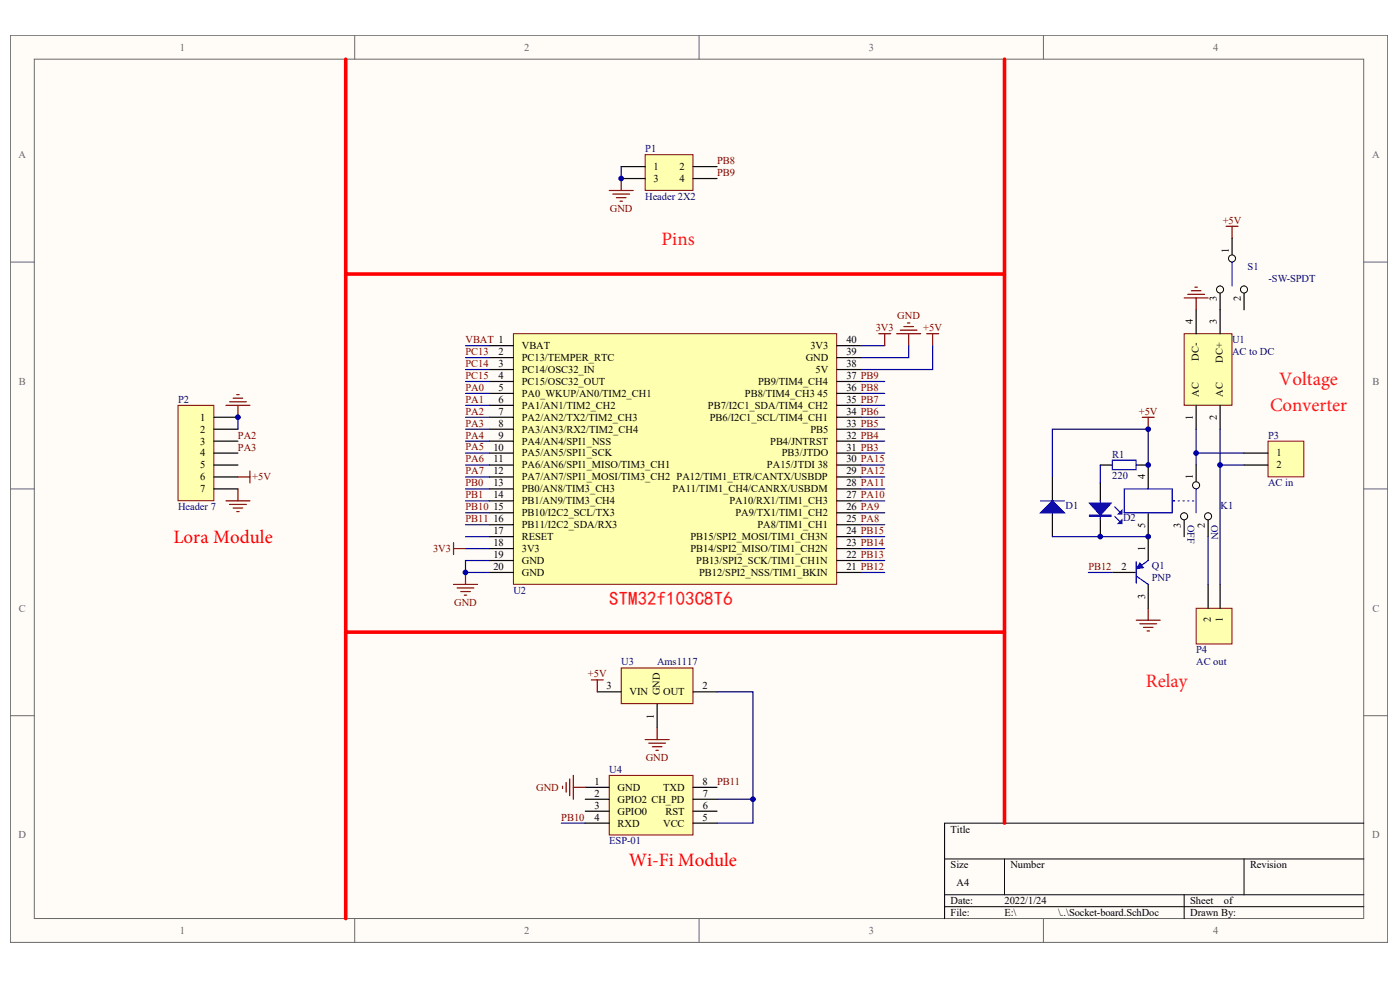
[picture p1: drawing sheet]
# Altium project Socket-board.PrjPcb
1 sheet, 14 parts. Net scope: global (net labels, ports and power ports of the same name join across sheets).
Board file: Socket-board.PcbDoc

## Sheet Socket-board.SchDoc
size A4

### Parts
D1  Diode 1N4001  [DO-41]  (value not drawn)
D2  二极管--发光  [LED-5]  (value not drawn)
K1  继电器-RELAY-3  [继电器5]  (value not drawn)
P1  Header 2X2  [HDR2X2]
P2  Header 7  [PE32(433T20DC)]
P3  AC in  [KF7.62-2P]
P4  AC out  [KF7.62-2P]
Q1  PNP  [TO-92B]
R1  value 220  [AXIAL-0.4]  (hidden comment: Res2)
S1  开关-SW-SPDT  [SW3]
U1  AC to DC  [艾尔塞VIPer12A]
U2  Core_STM32_YX  [Core_STM32_YX]  (value not drawn)
U3  Ams1117  [sot-223]
U4  ESP-01  [模块ESP8266]

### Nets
3V3: U2.18(3V3) U2.40(3V3)
+5V: D1.2(K) K1.4 P2.6 R1.1 S1.1 U2.38(5V) U3.3(VIN)
GND: P1.1 P1.3 P2.1 P2.2 P2.7 Q1.3(C) U1.4(DC-) U2.19(GND) U2.20(GND) U2.39(GND) U3.1(GND) U4.1(GND)
PA0: U2.5(PA0_WKUP/AN0/TIM2_CH1)
PA1: U2.6(PA1/AN1/TIM2_CH2)
PA2: P2.3 U2.7(PA2/AN2/TX2/TIM2_CH3)
PA3: P2.4 U2.8(PA3/AN3/RX2/TIM2_CH4)
PA4: U2.9(PA4/AN4/SPI1_NSS)
PA5: U2.10(PA5/AN5/SPI1_SCK)
PA6: U2.11(PA6/AN6/SPI1_MISO/TIM3_CH1)
PA7: U2.12(PA7/AN7/SPI1_MOSI/TIM3_CH2)
PA8: U2.25(PA8/TIM1_CH1)
PA9: U2.26(PA9/TX1/TIM1_CH2)
PA10: U2.27(PA10/RX1/TIM1_CH3)
PA11: U2.28(PA11/TIM1_CH4/CANRX/USBDM)
PA12: U2.29(PA12/TIM1_ETR/CANTX/USBDP)
PA15: U2.30(PA15/JTDI_38)
PB0: U2.13(PB0/AN8/TIM3_CH3)
PB1: U2.14(PB1/AN9/TIM3_CH4)
PB3: U2.31(PB3/JTDO)
PB4: U2.32(PB4/JNTRST)
PB5: U2.33(PB5)
PB6: U2.34(PB6/I2C1_SCL/TIM4_CH1)
PB7: U2.35(PB7/I2C1_SDA/TIM4_CH2)
PB8: P1.2 U2.36(PB8/TIM4_CH3_45)
PB9: P1.4 U2.37(PB9/TIM4_CH4)
PB10: U2.15(PB10/I2C2_SCL/TX3) U4.4(RXD)
PB11: U2.16(PB11/I2C2_SDA/RX3) U4.8(TXD)
PB12: Q1.2(B) U2.21(PB12/SPI2_NSS/TIM1_BKIN)
PB13: U2.22(PB13/SPI2_SCK/TIM1_CH1N)
PB14: U2.23(PB14/SPI2_MISO/TIM1_CH2N)
PB15: U2.24(PB15/SPI2_MOSI/TIM1_CH3N)
PC13: U2.2(PC13/TEMPER_RTC)
PC14: U2.3(PC14/OSC32_IN)
PC15: U2.4(PC15/OSC32_OUT)
VBAT: U2.1(VBAT)
NetD1_1: D1.1(A) D2.2 K1.5 Q1.1(E)
NetD2_1: D2.1 R1.2
NetK1_1: K1.1 P3.1 U1.1(AC)
NetK1_2: K1.2 P4.2
NetP3_2: P3.2 P4.1 U1.2(AC)
NetS1_3: S1.3 U1.3(DC+)
NetU3_2: U3.2(OUT) U4.5(VCC) U4.7(CH_PD)

Not connected (* = marked no-connect by the designer): K1 3; P2 5; S1 2; U2 17(RESET); U4 2(GPIO2) 3(GPIO0) 6(RST)

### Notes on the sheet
- 插针编号跳线
- (near U1) AC TO DC 5V
- (near P2) Lora模块接口
- (near U2) STM32f103C8T6
- 继电器控制输出
- (near U4) WIFI ESP8266
